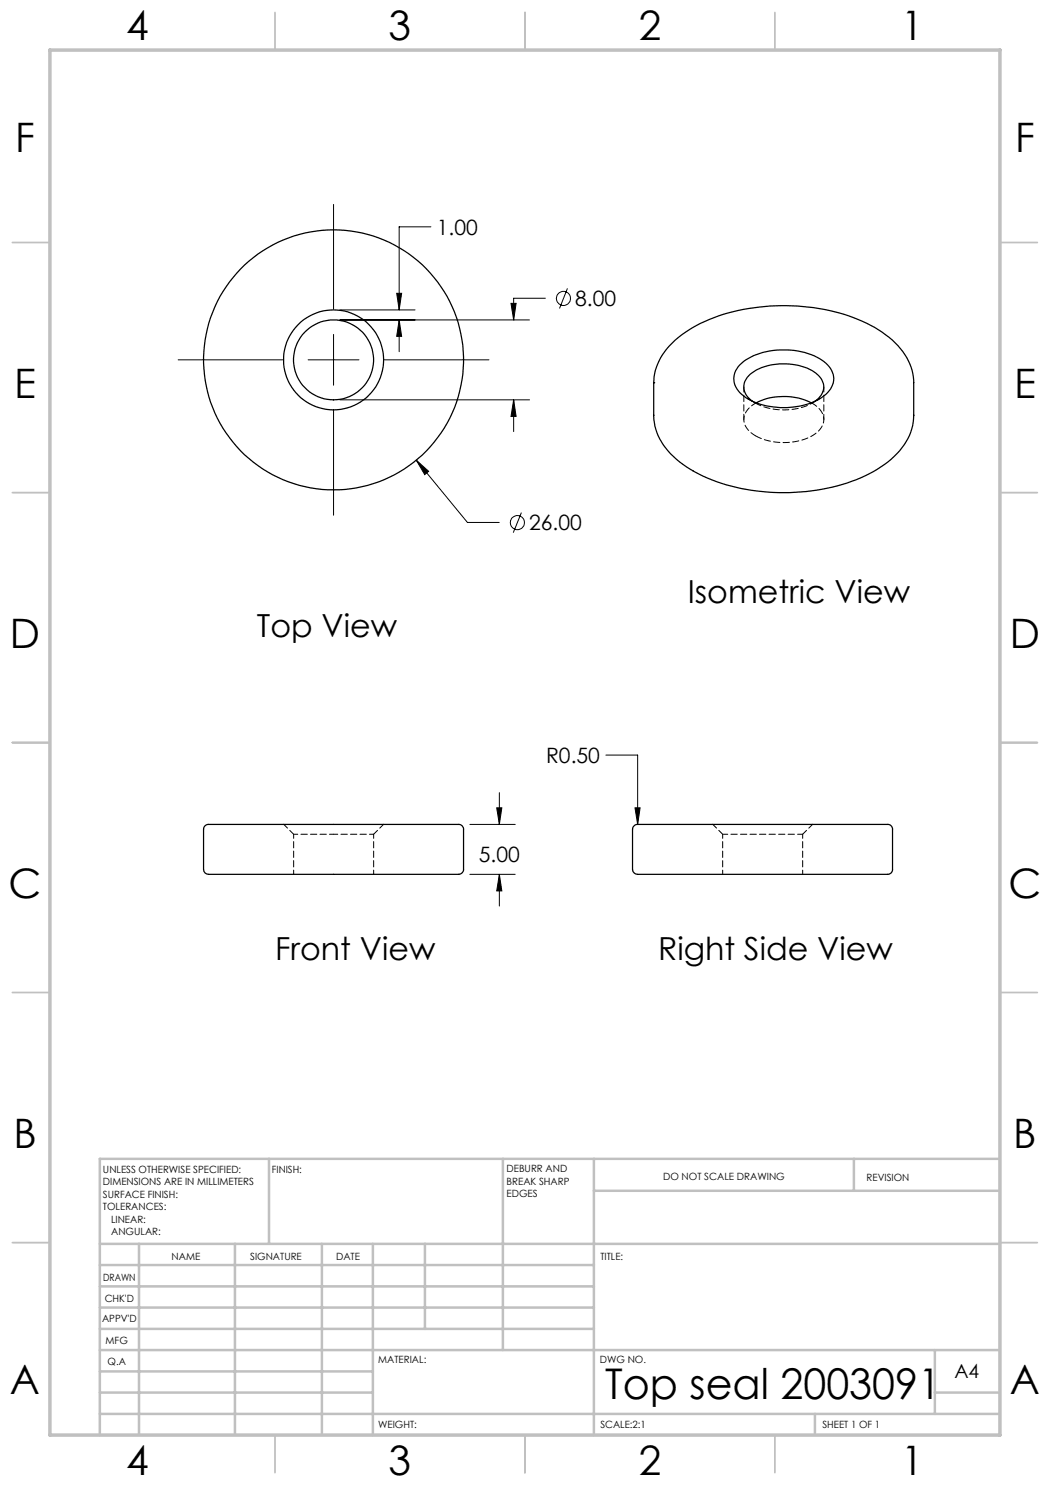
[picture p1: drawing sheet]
<svg xmlns="http://www.w3.org/2000/svg" width="210mm" height="297mm" viewBox="0 0 210 297" stroke-linecap="round" stroke-linejoin="round" font-family="sans-serif">
<g fill="none" stroke="#000" stroke-width=".2">
<path d="M66.7 40.9v20.9M79.3 58.7h1l-.5 3.3zM86.2 45.4h-6.4v16.6M109.1 59.7h-6.4v4.3M113.5 57.7l-1.6 4M35.6 72h21M61.6 72h10.2M66.7 66.9v10.1M68 80h37.9M68 64h37.9M68 62h15M76.9 72h20.9"/>
<path d="M79.8 64v6.3M79.8 64l.5 3.3h-1zM102.2 60.7h1l-.5 3.3zM102.7 80v6.3M102.7 80l.5 3.3h-1zM66.7 82.1v20.9M83.3 92l10.2 12.5h6.3M83.3 92l2.4 2.3-.8 .6zM104.3 102.5l-1.6 4M99.9 158.5v6.4M121.2 151h6.3v13.9M94 174.9h9"/>
<path d="M94 164.9h9M99.3 161.6h1.1l-.5 3.3zM99.9 174.9v6.3M99.9 174.9l.5 3.3h-1.1zM127 161.6h1l-.5 3.3z"/>
<circle cx="112.7" cy="59.7" r="1.4"/>
<circle cx="103.5" cy="104.5" r="1.4"/>
</g>
<g fill="none" stroke="#c0c0c0" stroke-width=".35">
<path d="M55 2.5v7.5M105 2.5v7.5M155 2.5v7.5M2.5 48.5h7.5M200 48.5h7.5M2.5 98.5h7.5M200 98.5h7.5M2.5 148.5h7.5M200 148.5h7.5M2.5 198.5h7.5M200 198.5h7.5M2.5 248.5h7.5"/>
<path d="M200 248.5h7.5M55 287v7.5M105 287v7.5M155 287v7.5"/>
</g>
<g fill="none" stroke="#c0c0c0" stroke-width=".5">
<path d="M53.8 231.8v17M100.6 231.8v38.2M118.8 231.8v55.2M118.8 238.2h81.2M170.8 231.8v6.4M200 231.8h-180v55.2M20 248.8h180M20 257.3h98.8M20 253h98.8M27.8 248.8v38.2M47 248.8v38.2M64.4 248.8v38.2"/>
<path d="M74.6 248.8v38.2M85 248.8v17M20 265.8h98.8M20 261.5h98.8M20 278.5h54.6M20 274.3h54.6M20 270h180M187 278.5h13M187 270v12.8M20 282.8h180M163 282.8v4.2"/>
</g>
<path d="M10 10h190v277h-190z" fill="none" stroke="#c0c0c0" stroke-width=".7"/>
<path d="M99.9 174.9l.5 3.3h-1.1zM99.3 161.6h1.1l-.5 3.3zM83.3 92l1.6 2.9 .8-.6zM102.7 80l.5 3.3h-1zM102.2 60.7h1l-.5 3.3zM79.3 58.7h1l-.5 3.3zM79.8 64l.5 3.3h-1zM127 161.6l.5 3.3 .5-3.3z" fill="#000"/>
<g fill="none" stroke="#000" stroke-width=".25">
<path d="M130.7 76.5a11.9 11.9 0 0 1 4.9-9 31.9 31.9 0 0 1 17.3-6.2 37.9 37.9 0 0 1 22.9 4.7 13.6 13.6 0 0 1 6.9 9.3v7.8M130.7 76.5h.1M130.7 76.5v6.6M148 73a13.2 13.2 0 0 1 10.2-3 10.7 10.7 0 0 1 7.9 3.7 3.9 3.9 0 0 1-1.4 5.5 14.9 14.9 0 0 1-16 0 3.9 3.9 0 0 1-.7-6.2zM130.7 83a12 12 0 0 0 5.2 9.4 34 34 0 0 0 19.9 6.1 35.7 35.7 0 0 0 21.1-5.6 12.4 12.4 0 0 0 5.8-9.9M150.5 80.3a3.2 3.2 0 0 1 0-5.8 12 12 0 0 1 12.7 .2 3.2 3.2 0 0 1-.2 5.6M151.2 80.6a12.6 12.6 0 0 1 11 0M41 165.2l.5-.3h50a1.01 1.01 0 0 1 1.2 1v8a1.41 1.41 0 0 1-1.8 1h-49.1a1.04 1.04 0 0 1-1.1-1v-8zM126.7 165.3a2.37 2.37 0 0 1 2.1-.4h48.4a1.05 1.05 0 0 1 1.3 1v8a1.14 1.14 0 0 1-1.5 1h-44.6a22.8 22.8 0 0 1-5.4-.2l-.4-.4-.1-.4v-8z"/>
<circle cx="66.7" cy="72" r="26"/>
<circle cx="66.7" cy="72" r="8"/>
<circle cx="66.7" cy="72" r="10"/>
</g>
<path d="M150.5 80.2l.6 .4M58.7 166.9h8M58.7 166.9v8M66.7 166.9h8M74.7 174.9v-8M144.5 166.9v8M160.5 174.9v-8" fill="none" stroke="#000" stroke-width=".2" stroke-dasharray="1.3 .6" stroke-dashoffset=".4"/>
<path d="M148.8 77.4v6.5M151.3 80.5a3.7 3.7 0 0 0-2.3 4.4l.6 1.1 1.5 1.2M164.8 83.9v-6.5M56.7 164.9l2 2M74.7 166.9l2-2M142.5 164.9l2 2M160.5 166.9l2-2" fill="none" stroke="#000" stroke-width=".2" stroke-dasharray="1.3 .6" stroke-dashoffset=".2"/>
<path d="M144.5 166.9h16" fill="none" stroke="#000" stroke-width=".2" stroke-dasharray="1.3 .6" stroke-dashoffset=".3"/>
<path d="M130.8 83v.1M151.1 87.2a12 12 0 0 0 12.3-.8 3.1 3.1 0 0 0-.1-5.2l-1-.7M182.8 83.1v-.1" fill="none" stroke="#000" stroke-width=".2" stroke-dasharray="1.3 .6"/>
<path d="M151.1 80.6a12.3 12.3 0 0 0 12-.4" fill="none" stroke="#000" stroke-width=".2" stroke-dasharray="1.3 .6" stroke-dashoffset=".1"/>
<path d="M149.7 79.8l1.4 .8M162.4 80.6l1.4-.8" fill="none" stroke="#000" stroke-width=".2" stroke-dasharray="1.3 .6" stroke-dashoffset=".8"/>
<text font-size="8.5" x="121" y="279.7">Top seal 2003091</text>
<g font-size="8.1">
<text x="25.2" y="8">4</text>
<text x="77.7" y="8">3</text>
<text x="127.7" y="8">2</text>
<text x="180.2" y="8">1</text>
<text x="3" y="30.4">F</text>
<text x="203" y="30.4">F</text>
<text x="2.8" y="79.6">E</text>
<text x="202.8" y="79.6">E</text>
<text x="2" y="129.6">D</text>
<text x="202" y="129.6">D</text>
<text x="1.7" y="179.6">C</text>
<text x="201.7" y="179.6">C</text>
<text x="2.7" y="229.6">B</text>
<text x="202.7" y="229.6">B</text>
<text x="2" y="278.9">A</text>
<text x="202" y="278.9">A</text>
<text x="25.2" y="295">4</text>
<text x="77.7" y="295">3</text>
<text x="127.7" y="295">2</text>
<text x="180.2" y="295">1</text>
</g>
<g font-size="6.3">
<text x="137.5" y="120.5">Isometric View</text>
<text x="51.4" y="127.3">Top View</text>
<text x="55" y="192">Front View</text>
<text x="131.6" y="192">Right Side View</text>
</g>
<g font-size="4.2">
<text x="87.4" y="46.9">1.00</text>
<text x="115" y="61.2">8.00</text>
<text x="105.8" y="106.1">26.00</text>
<text x="109.2" y="152.6">R0.50</text>
<text x="95.8" y="172.4">5.00</text>
</g>
<text font-size="3.9" x="190.9" y="275.5">A4</text>
<g font-size="2">
<text x="20.6" y="234.6">UNLESS OTHERWISE SPECIFIED:</text>
<text x="20.6" y="237.1">DIMENSIONS ARE IN MILLIMETERS</text>
<text x="20.6" y="239.6">SURFACE FINISH:</text>
<text x="54.4" y="234.6">FINISH:</text>
<text x="101.3" y="234.5">DEBURR AND</text>
<text x="101.3" y="237">BREAK SHARP</text>
<text x="101.3" y="239.5">EDGES</text>
<text x="132.6" y="236">DO NOT SCALE DRAWING</text>
<text x="173.3" y="236.2">REVISION</text>
<text x="20.6" y="242.1">TOLERANCES:</text>
<text x="22.2" y="244.6">LINEAR:</text>
<text x="22.2" y="247.1">ANGULAR:</text>
<text x="34.3" y="252">NAME</text>
<text x="50" y="251.9">SIGNATURE</text>
<text x="67.2" y="251.9">DATE</text>
<text x="120.1" y="251.9">TITLE:</text>
<text x="20.6" y="256.1">DRAWN</text>
<text x="20.9" y="260.3">CHK'D</text>
<text x="20.4" y="264.4">APPV'D</text>
<text x="21.1" y="268.8">MFG</text>
<text x="21.5" y="273">Q.A</text>
<text x="75.6" y="272.5">MATERIAL:</text>
<text x="120" y="272.5">DWG NO.</text>
<text x="75.6" y="285.5">WEIGHT:</text>
<text x="120.1" y="285.6">SCALE:2:1</text>
<text x="164.5" y="285.6">SHEET 1 OF 1</text>
</g>
</svg>
